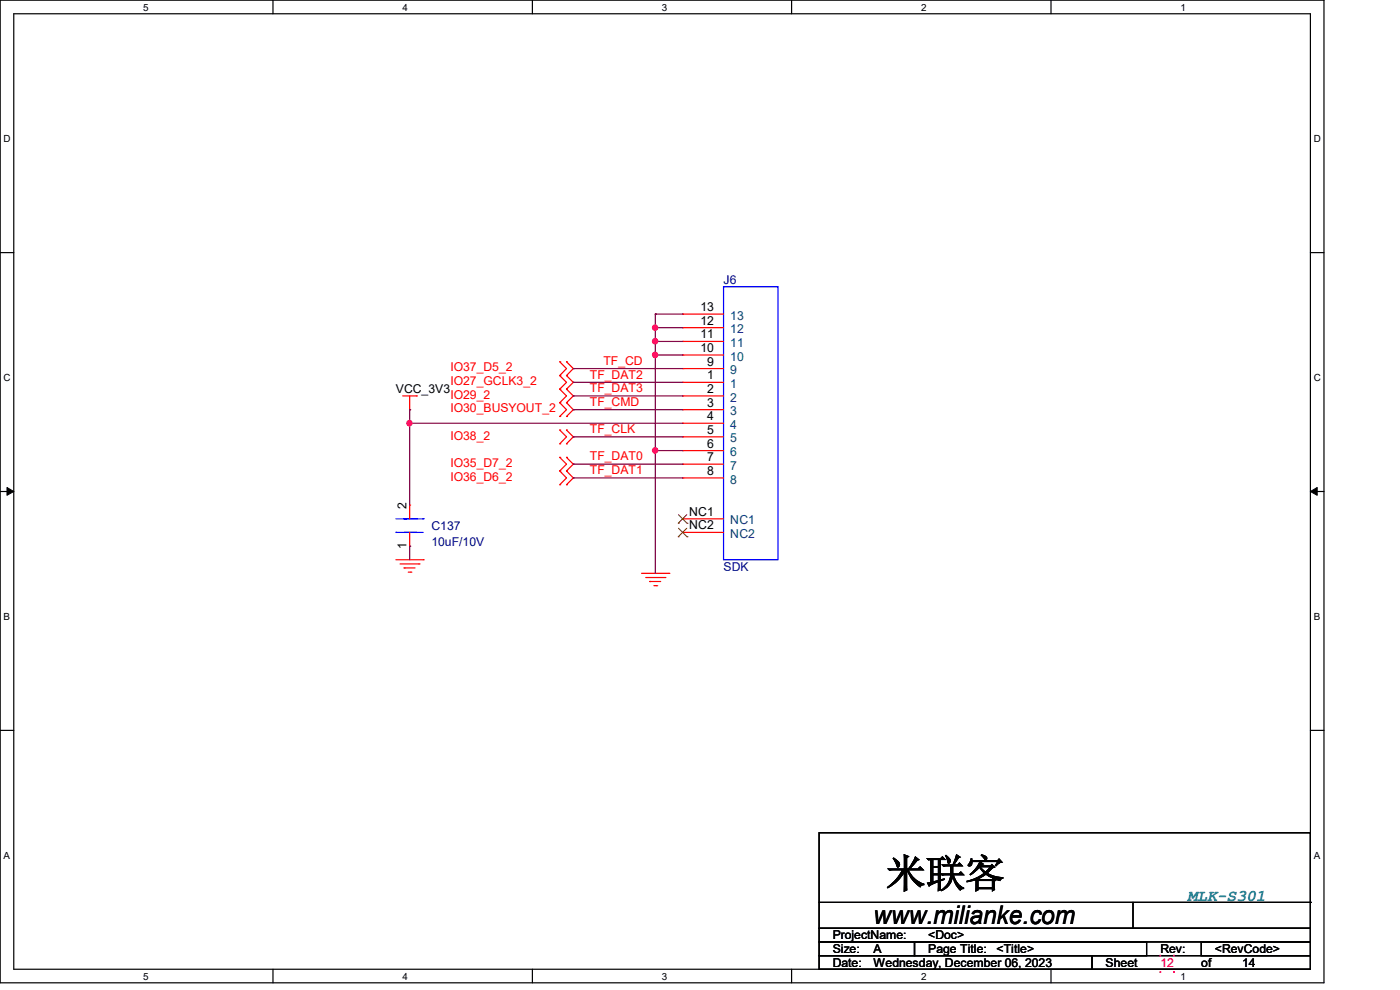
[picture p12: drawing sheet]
<svg xmlns="http://www.w3.org/2000/svg" width="297mm" height="210mm" viewBox="0 0 297 210" stroke-linecap="round" stroke-linejoin="round" font-family="sans-serif">
<path d="M0 0h280.9v208.5h-280.9zM2.9 2.9h275.1v202.7h-275.1z" fill="none" stroke="#000" stroke-width=".25"/>
<g fill="#fff">
<path d="M30.4 .3h1.1v2.4h-1.1z"/>
<path d="M30.4 205.9h1.1v2.3h-1.1z"/>
</g>
<path d="M57.9 0v2.9M57.9 205.6v2.9" fill="none" stroke="#000" stroke-width=".25"/>
<g fill="#fff">
<path d="M85.4 .3h1.1v2.4h-1.1z"/>
<path d="M85.4 205.9h1.1v2.3h-1.1z"/>
</g>
<path d="M112.9 0v2.9M112.9 205.6v2.9" fill="none" stroke="#000" stroke-width=".25"/>
<g fill="#fff">
<path d="M140.4 .3h1.2v2.4h-1.2z"/>
<path d="M140.4 205.9h1.2v2.3h-1.2z"/>
</g>
<path d="M167.9 0v2.9M167.9 205.6v2.9" fill="none" stroke="#000" stroke-width=".25"/>
<g fill="#fff">
<path d="M195.4 .3h1.2v2.4h-1.2z"/>
<path d="M195.4 205.9h1.2v2.3h-1.2z"/>
</g>
<path d="M223 0v2.9M223 205.6v2.9" fill="none" stroke="#000" stroke-width=".25"/>
<g fill="#fff">
<path d="M250.4 .3h1.2v2.4h-1.2z"/>
<path d="M250.4 205.9h1.2v2.3h-1.2z"/>
<path d="M.8 28.2h1.4v2.4h-1.4z"/>
<path d="M278.7 28.2h1.5v2.4h-1.5z"/>
<path d="M.8 78.9h1.4v2.3h-1.4z"/>
<path d="M278.7 78.9h1.5v2.3h-1.5z"/>
</g>
<path d="M0 53.6h2.9M278 53.6h2.9" fill="none" stroke="#000" stroke-width=".25"/>
<g fill="#fff">
<path d="M.8 129.6h1.3v2.3h-1.3z"/>
<path d="M278.7 129.6h1.4v2.3h-1.4z"/>
</g>
<path d="M0 104.3h2.9M278 104.3h2.9" fill="none" stroke="#000" stroke-width=".25"/>
<path d="M1.5 103.4l1.4 .9-1.4 .8zM278 104.3l1.4-.9v1.7z" fill="#000" stroke="#000" stroke-width=".21"/>
<g fill="#fff">
<path d="M.8 180.3h1.3v2.3h-1.3z"/>
<path d="M278.7 180.3h1.4v2.3h-1.4z"/>
</g>
<g fill="none" stroke="#000" stroke-width=".25">
<path d="M0 154.9h2.9M278 154.9h2.9M173.8 176.7h104.2v20.2h-104.2zM173.8 196.9h104.2v2.9h-104.2zM173.8 199.8h20.2v2.9h-20.2zM173.8 191.4h104.2M194 199.8h49.2v2.9h-49.2zM240.4 196.9h.1M240.4 191.4v5.5M254.8 199.8h23.2v2.9h-23.2zM278 191.4h.1M173.8 202.7h57.9v2.9h-57.9z"/>
<path d="M231.7 202.7h46.3v2.9h-46.3z"/>
</g>
<g fill="none" stroke="#f00" stroke-width=".25">
<path d="M118.7 79.7h.1M118.7 76.8h.1M118.7 79.7l1.5 1.4-1.5 1.4M118.7 76.8l1.5 1.4-1.5 1.5M120.2 79.7h.1M120.2 76.8h.1M120.2 79.7l1.4 1.4-1.4 1.4M120.2 76.8l1.4 1.4-1.4 1.5M85.4 84h2.9M86.9 86.9h.1M86.9 84v2.9M88.3 84h.1"/>
<path d="M118.7 82.5h.1M118.7 85.4h.1M118.7 88.3h.1M118.7 97h.1M118.7 99.9h.1M118.7 91.2h.1M118.7 94.1h.1M118.7 82.5l1.5 1.5-1.5 1.4M118.7 85.4l1.5 1.5-1.5 1.4M118.7 97l1.5 1.5-1.5 1.4M118.7 99.9l1.5 1.5-1.5 1.4M118.7 91.2l1.5 1.5-1.5 1.4"/>
<path d="M120.2 82.5h.1M120.2 85.4h.1M120.2 88.3h.1M120.2 99.9h.1M120.2 97h.1M120.2 94.1h.1M120.2 91.2h.1M120.2 82.5l1.4 1.5-1.4 1.4M120.2 85.4l1.4 1.5-1.4 1.4M120.2 97l1.4 1.5-1.4 1.4M120.2 99.9l1.4 1.5-1.4 1.4M120.2 91.2l1.4 1.5-1.4 1.4"/>
<path d="M84 118.7h5.8M84.9 119.6h4M88.9 119.6h.1M89.8 118.7h.1M118.7 102.8h.1M120.2 102.8h.1M85.7 120.5h.1M85.7 120.5h2.4M86.6 121.4h.6M87.2 121.4h.1M136.1 121.6h5.8M137 122.5h4.1"/>
<path d="M137.8 123.4h.1M137.8 123.4h2.4M138.7 124.2h.6M139.3 124.2h.1M141.1 122.5h.1M141.9 121.6h.1"/>
</g>
<path d="M246 202.6h.3v.3h-.3zM248.9 202.6h.3v.3h-.3zM248.9 206h.3v.4h-.3zM246 206h.3v.4h-.3z" fill-rule="evenodd" fill="#f0f"/>
<path d="M173.8 176.7h104.2v20.2h-104.2zM173.8 196.9h104.2v2.9h-104.2zM173.8 199.8h20.2v2.9h-20.2zM173.8 191.4h104.2M194 199.8h49.2v2.9h-49.2zM240.4 196.9h.1M240.4 191.4v5.5M254.8 199.8h23.2v2.9h-23.2zM278 191.4h.1M173.8 202.7h57.9v2.9h-57.9zM231.7 202.7h46.3v2.9h-46.3z" fill="none" stroke="#000" stroke-width=".25"/>
<path d="M246 202.6h.3v.3h-.3zM248.9 202.6h.3v.3h-.3zM248.9 206h.3v.4h-.3zM246 206h.3v.4h-.3z" fill-rule="evenodd" fill="#f0f"/>
<path d="M173.8 176.7h104.2v20.2h-104.2zM173.8 196.9h104.2v2.9h-104.2zM173.8 199.8h20.2v2.9h-20.2zM173.8 191.4h104.2M194 199.8h49.2v2.9h-49.2zM240.4 196.9h.1M240.4 191.4v5.5M254.8 199.8h23.2v2.9h-23.2zM278 191.4h.1M173.8 202.7h57.9v2.9h-57.9zM231.7 202.7h46.3v2.9h-46.3z" fill="none" stroke="#000" stroke-width=".25"/>
<path d="M246 202.6h.3v.3h-.3zM248.9 202.6h.3v.3h-.3zM248.9 206h.3v.4h-.3zM246 206h.3v.4h-.3z" fill-rule="evenodd" fill="#f0f"/>
<path d="M153.5 60.8h11.6v57.9h-11.6zM84 112.9h.1M84 112.9h5.8M84 110.1h5.8M85.7 110.1h.1M88.3 112.9h.1M88.3 110.1h.1M89.8 110.1h.1" fill="none" stroke="#00f" stroke-width=".25"/>
<g fill="none" stroke="#f00" stroke-width=".25">
<path d="M144.8 66.6h.1M144.8 78.2h.1M144.8 75.3h.1M144.8 72.4h.1M144.8 69.5h.1M144.8 66.6h8.7M144.8 78.2h8.7M144.8 75.3h8.7M144.8 72.4h8.7M144.8 69.5h8.7M144.8 81.1h.1M144.8 84h.1"/>
<path d="M144.8 86.9h.1M144.8 89.8h.1M144.8 92.7h.1M144.8 95.6h.1M144.8 98.5h.1M144.8 81.1h8.7M144.8 84h8.7M144.8 86.9h8.7M144.8 89.8h8.7M144.8 92.7h8.7M144.8 95.6h8.7M144.8 98.5h8.7"/>
<path d="M86.9 115.9h.1M86.9 107.1h.1M86.9 107.1v3M86.9 112.9v3M144.8 101.4h.1M144.8 110.1h.1M144.8 112.9h.1M144.8 101.4h8.7M144.8 110.1h8.7M144.8 112.9h8.7"/>
</g>
<path d="M143.9 111h.1M143.9 113.9h.1M143.9 109.2l1.9 1.8M143.9 112.1l1.9 1.8M145.7 109.2l-1.8 1.8M145.7 112.1l-1.8 1.8M145.8 111h.1M145.8 113.9h.1" fill="none" stroke="#804000" stroke-width=".21"/>
<g fill="none" stroke="#800040" stroke-width=".25">
<path d="M121.6 78.2h.1M121.6 78.2h23.2M139 66.6h.1M139 69.5h.1M139 72.4h.1M139 75.3h.1M139 66.6h5.8M139 69.5h5.8M139 72.4h5.8M139 75.3h5.8M139 66.6v55M86.9 89.8h.1"/>
<path d="M86.9 86.9h.1M86.9 86.9v20.2M86.9 89.8h57.9M121.6 81.1h.1M121.6 84h.1M121.6 86.9h.1M121.6 92.7h.1M121.6 98.5h.1M121.6 81.1h23.2M121.6 84h23.2M121.6 86.9h23.2M121.6 92.7h23.2"/>
<path d="M121.6 98.5h23.2M139 95.6h.1M139 95.6h5.8M86.9 115.9h.1M86.9 115.9v2.8M121.6 101.4h.1M121.6 101.4h23.2"/>
</g>
<g fill="#f0f" stroke="#f0f" stroke-width=".25">
<circle cx="139" cy="69.5" r=".56"/>
<circle cx="139" cy="72.4" r=".56"/>
<circle cx="139" cy="75.3" r=".56"/>
<circle cx="139" cy="95.5" r=".56"/>
<circle cx="86.9" cy="89.8" r=".56"/>
</g>
<text font-size="8.4" x="188" y="188.2">米联客</text>
<text font-size="5.5" x="185.3" y="196">www.milianke.com</text>
<text font-size="3.5" fill="#008080" x="251.9" y="191.2">MLK-S301</text>
<g font-size="2.6">
<text x="148.6" y="66">13</text>
<text x="148.6" y="71.8">11</text>
<text x="148.6" y="68.9">12</text>
<text x="148.6" y="74.7">10</text>
<text x="150" y="77.6">9</text>
<text x="84" y="83.4">VCC_3V3</text>
<text x="150" y="80.5">1</text>
<text x="150" y="83.4">2</text>
<text x="150" y="86.3">3</text>
<text x="150" y="89.2">4</text>
<text x="150" y="92">5</text>
<text x="150" y="95">6</text>
<text x="150" y="97.8">7</text>
<text x="150" y="100.8">8</text>
<text x="86.3" y="108" transform="rotate(-90 86.3 108)">2</text>
<text x="146.2" y="109.4">NC1</text>
<text x="146.2" y="112.3">NC2</text>
<text x="86.3" y="116.4" transform="rotate(-90 86.3 116.4)">1</text>
<text x="176.7" y="199.3">ProjectName:</text>
<text x="176.7" y="202.1">Size:</text>
<text x="185.3" y="202.1">A</text>
<text x="196.9" y="202.1">Page Title:</text>
<text x="196.9" y="199.3">&lt;Doc&gt;</text>
<text x="211.4" y="202.1">&lt;Title&gt;</text>
<text x="246.2" y="202.1">Rev:</text>
<text x="257.7" y="202.1">&lt;RevCode&gt;</text>
<text x="176.7" y="205.1">Date:</text>
<text x="185.3" y="205.1">Wednesday, December 06, 2023</text>
<text x="234.6" y="205.1">Sheet</text>
<text x="254.8" y="205.1">of</text>
<text x="263.5" y="205.1">14</text>
</g>
<g font-size="2.6" fill="#000080">
<text x="153.5" y="60.3">J6</text>
<text x="91.5" y="112.4">C137</text>
<text x="91.5" y="115.9">10uF/10V</text>
<text x="153.5" y="121.1">SDK</text>
</g>
<g font-size="2.6" fill="#004080">
<text x="154.9" y="67.8">13</text>
<text x="154.9" y="70.7">12</text>
<text x="154.9" y="76.5">10</text>
<text x="154.9" y="73.6">11</text>
<text x="154.9" y="82.3">1</text>
<text x="154.9" y="79.4">9</text>
<text x="154.9" y="85.2">2</text>
<text x="154.9" y="88.1">3</text>
<text x="154.9" y="91">4</text>
<text x="154.9" y="93.9">5</text>
<text x="154.9" y="96.8">6</text>
<text x="154.9" y="99.7">7</text>
<text x="154.9" y="102.6">8</text>
<text x="154.9" y="111.3">NC1</text>
<text x="154.9" y="114.1">NC2</text>
</g>
<g font-size="2.6" fill="#f00">
<text x="128" y="77.4">TF_CD</text>
<text x="95.6" y="81.7">IO27_GCLK3_2</text>
<text x="95.6" y="78.8">IO37_D5_2</text>
<text x="125.1" y="80.3">TF_DAT2</text>
<text x="125.1" y="83.2">TF_DAT3</text>
<text x="95.6" y="84.6">IO29_2</text>
<text x="95.6" y="87.5">IO30_BUSYOUT_2</text>
<text x="125.1" y="86.1">TF_CMD</text>
<text x="95.6" y="93.3">IO38_2</text>
<text x="125.1" y="91.9">TF_CLK</text>
<text x="95.6" y="99.1">IO35_D7_2</text>
<text x="95.6" y="102">IO36_D6_2</text>
<text x="125.1" y="97.7">TF_DAT0</text>
<text x="125.1" y="100.6">TF_DAT1</text>
</g>
<text font-size="2.6" fill="#f0f" x="246.2" y="205.1">12</text>
<g font-size="2.1">
<text x="30.4" y="2.2">5</text>
<text x="85.4" y="2.2">4</text>
<text x="140.4" y="2.2">3</text>
<text x="195.4" y="2.2">2</text>
<text x="250.4" y="2.2">1</text>
<text x=".8" y="30.1">D</text>
<text x="278.7" y="30.1">D</text>
<text x=".8" y="80.8">C</text>
<text x="278.7" y="80.8">C</text>
<text x=".8" y="131.5">B</text>
<text x="278.7" y="131.5">B</text>
<text x=".8" y="182.2">A</text>
<text x="278.7" y="182.2">A</text>
<text x="30.4" y="207.8">5</text>
<text x="85.4" y="207.8">4</text>
<text x="140.4" y="207.8">3</text>
<text x="195.4" y="207.8">2</text>
<text x="250.4" y="207.8">1</text>
</g>
</svg>
